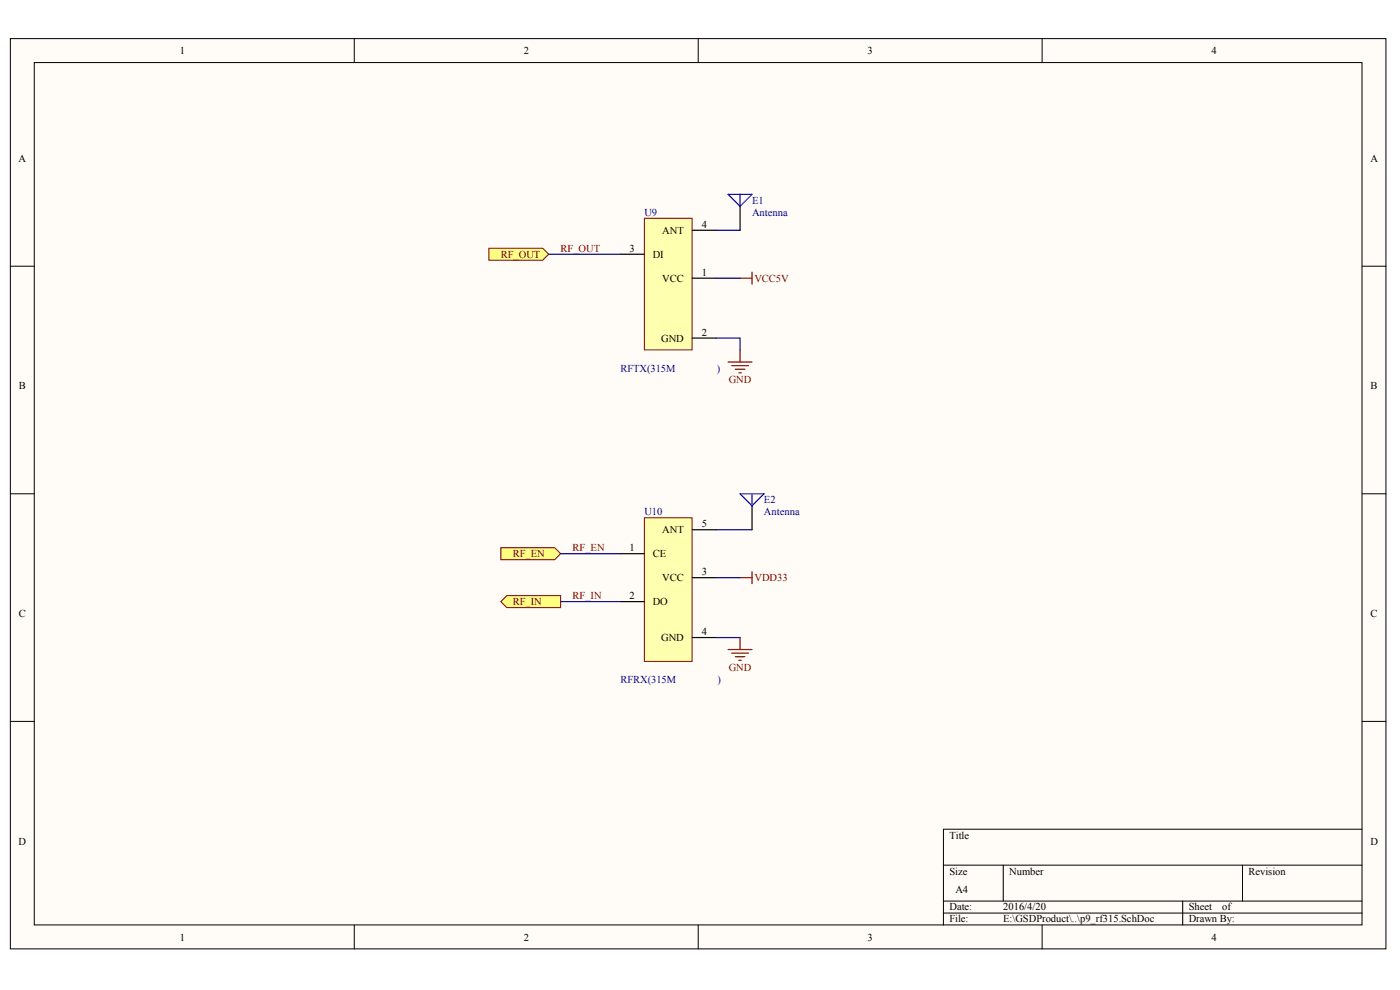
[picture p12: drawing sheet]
<svg xmlns="http://www.w3.org/2000/svg" width="296mm" height="209mm" viewBox="0 0 296 209" stroke-linecap="round" stroke-linejoin="round" font-family="sans-serif">
<g fill="#fffcf8" stroke="#000" stroke-width=".21">
<path d="M2.2 8.2h290.8v192.3h-290.8z"/>
<path d="M7.2 13.2h280.7v182.2h-280.7z"/>
</g>
<g fill="none" stroke="#000" stroke-width=".21">
<path d="M74.9 8.2v5M147.6 8.2v5M220.3 8.2v5M2.2 56.3h5M288 56.3h5M2.2 104.3h5M288 104.3h5M2.2 152.4h5M288 152.4h5M288 175.2h-88.5v20.3M74.9 195.5v5M147.6 195.5v5"/>
<path d="M199.5 182.8h88.5M199.5 190.4h88.5M199.5 192.9h88.5M212.1 182.8v7.6M220.3 195.5v5M250 190.4v5.1M262.7 182.8v7.6"/>
</g>
<path d="M153.9 137.3h5.1M154.7 138h3.5M155.5 138.8h2M156.2 139.5h.5M156.5 134.7v2.6M156.5 122.1h2.5M159 120.8v2.5" fill="none" stroke="#800000" stroke-width=".25"/>
<path d="M103.4 52.5h11.3l1.3 1.2-1.3 1.3h-11.3z" fill-rule="evenodd" fill="#ffff80" stroke="#800000" stroke-width=".21"/>
<path d="M136.2 46.1h10.1v27.8h-10.1z" fill="#ffffb0" stroke="#800000" stroke-width=".21"/>
<path d="M131.2 53.7h5M146.3 48.7h5.1M146.3 58.8h5.1M146.3 71.4h5.1" fill="none" stroke="#000" stroke-width=".25"/>
<path d="M156.5 58.8h2.5M159 57.5v2.6M153.9 76.5h5.1M154.7 77.3h3.5M155.5 78h2M156.2 78.8h.5M156.5 74v2.5" fill="none" stroke="#800000" stroke-width=".25"/>
<path d="M107.1 125.9h11.4v2.5h-11.4l-1.2-1.3z" fill-rule="evenodd" fill="#ffff80" stroke="#800000" stroke-width=".21"/>
<path d="M151.4 48.7h5.1M151.4 71.4h5.1v2.6" fill="none" stroke="#000080" stroke-width=".25"/>
<path d="M156.5 43.6v5.1M159 106.9v5" fill="none" stroke="#000" stroke-width=".25"/>
<path d="M153.9 41.1h5.1l-2.5 2.5zM156.5 41.1v2.5M156.5 104.3h5l-2.5 2.6zM159 104.3v2.6" fill="none" stroke="#00f" stroke-width=".25"/>
<path d="M136.2 109.4h10.1v30.4h-10.1z" fill="#ffffb0" stroke="#800000" stroke-width=".21"/>
<path d="M131.2 117h5M146.3 111.9h5.1M131.2 127.1h5M146.3 122.1h5.1M146.3 134.7h5.1" fill="none" stroke="#000" stroke-width=".25"/>
<path d="M105.9 115.7h11.4l1.2 1.3-1.2 1.3h-11.4z" fill-rule="evenodd" fill="#ffff80" stroke="#800000" stroke-width=".21"/>
<path d="M116 53.7h15.2M151.4 58.8h5.1M118.5 117h12.7M151.4 111.9h7.6M118.5 127.1h12.7M151.4 134.7h5.1M151.4 122.1h5.1" fill="none" stroke="#000080" stroke-width=".25"/>
<g font-size="2.2">
<text x="38" y="11.4">1</text>
<text x="110.7" y="11.4">2</text>
<text x="183.4" y="11.4">3</text>
<text x="256.1" y="11.4">4</text>
<text x="3.9" y="34.2">A</text>
<text x="289.7" y="34.2">A</text>
<text x="133.1" y="53.2">3</text>
<text x="140" y="49.4">ANT</text>
<text x="148.4" y="48.2">4</text>
<text x="138" y="54.5">DI</text>
<text x="140" y="59.6">VCC</text>
<text x="148.4" y="58.3">1</text>
<text x="148.4" y="70.9">2</text>
<text x="139.8" y="72.2">GND</text>
<text x="4" y="82.3">B</text>
<text x="289.8" y="82.3">B</text>
<text x="140" y="112.7">ANT</text>
<text x="148.4" y="111.4">5</text>
<text x="133.1" y="116.5">1</text>
<text x="138" y="117.8">CE</text>
<text x="140" y="122.8">VCC</text>
<text x="148.4" y="121.6">3</text>
<text x="4" y="130.4">C</text>
<text x="133.1" y="126.6">2</text>
<text x="138" y="127.9">DO</text>
<text x="289.8" y="130.4">C</text>
<text x="139.8" y="135.5">GND</text>
<text x="148.4" y="134.2">4</text>
<text x="3.9" y="178.5">D</text>
<text x="200.7" y="177.2">Title</text>
<text x="289.7" y="178.5">D</text>
<text x="200.7" y="184.8">Size</text>
<text x="213.4" y="184.8">Number</text>
<text x="263.9" y="184.8">Revision</text>
<text x="202" y="188.6">A4</text>
<text x="200.7" y="192.4">Date:</text>
<text x="200.7" y="194.9">File:</text>
<text x="212.1" y="192.4">2016/4/20</text>
<text x="212.1" y="194.9">E:\GSDProduct\..\p9_rf315.SchDoc</text>
<text x="251.3" y="192.4">Sheet</text>
<text x="251.3" y="194.9">Drawn By:</text>
<text x="258.4" y="192.4">of</text>
<text x="38" y="198.7">1</text>
<text x="110.7" y="198.7">2</text>
<text x="183.4" y="198.7">3</text>
<text x="256.1" y="198.7">4</text>
</g>
<g font-size="2.2" fill="#000080">
<text x="136.2" y="45.6">U9</text>
<text x="159" y="43.1">E1</text>
<text x="159" y="45.6">Antenna</text>
<text x="131.2" y="78.5">RFTX(315M</text>
<text x="151.6" y="78.5">)</text>
<text x="161.5" y="106.4">E2</text>
<text x="136.2" y="108.9">U10</text>
<text x="161.5" y="108.9">Antenna</text>
<text x="131.2" y="144.4">RFRX(315M</text>
<text x="151.7" y="144.4">)</text>
</g>
<g font-size="2.2" fill="#800000">
<text x="118.5" y="53.2">RF_OUT</text>
<text x="105.9" y="54.5">RF_OUT</text>
<text x="159.5" y="59.6">VCC5V</text>
<text x="154.1" y="81">GND</text>
<text x="108.4" y="117.8">RF_EN</text>
<text x="121.1" y="116.5">RF_EN</text>
<text x="159.5" y="122.8">VDD33</text>
<text x="108.4" y="127.9">RF_IN</text>
<text x="121.1" y="126.6">RF_IN</text>
<text x="154.1" y="141.8">GND</text>
</g>
</svg>
